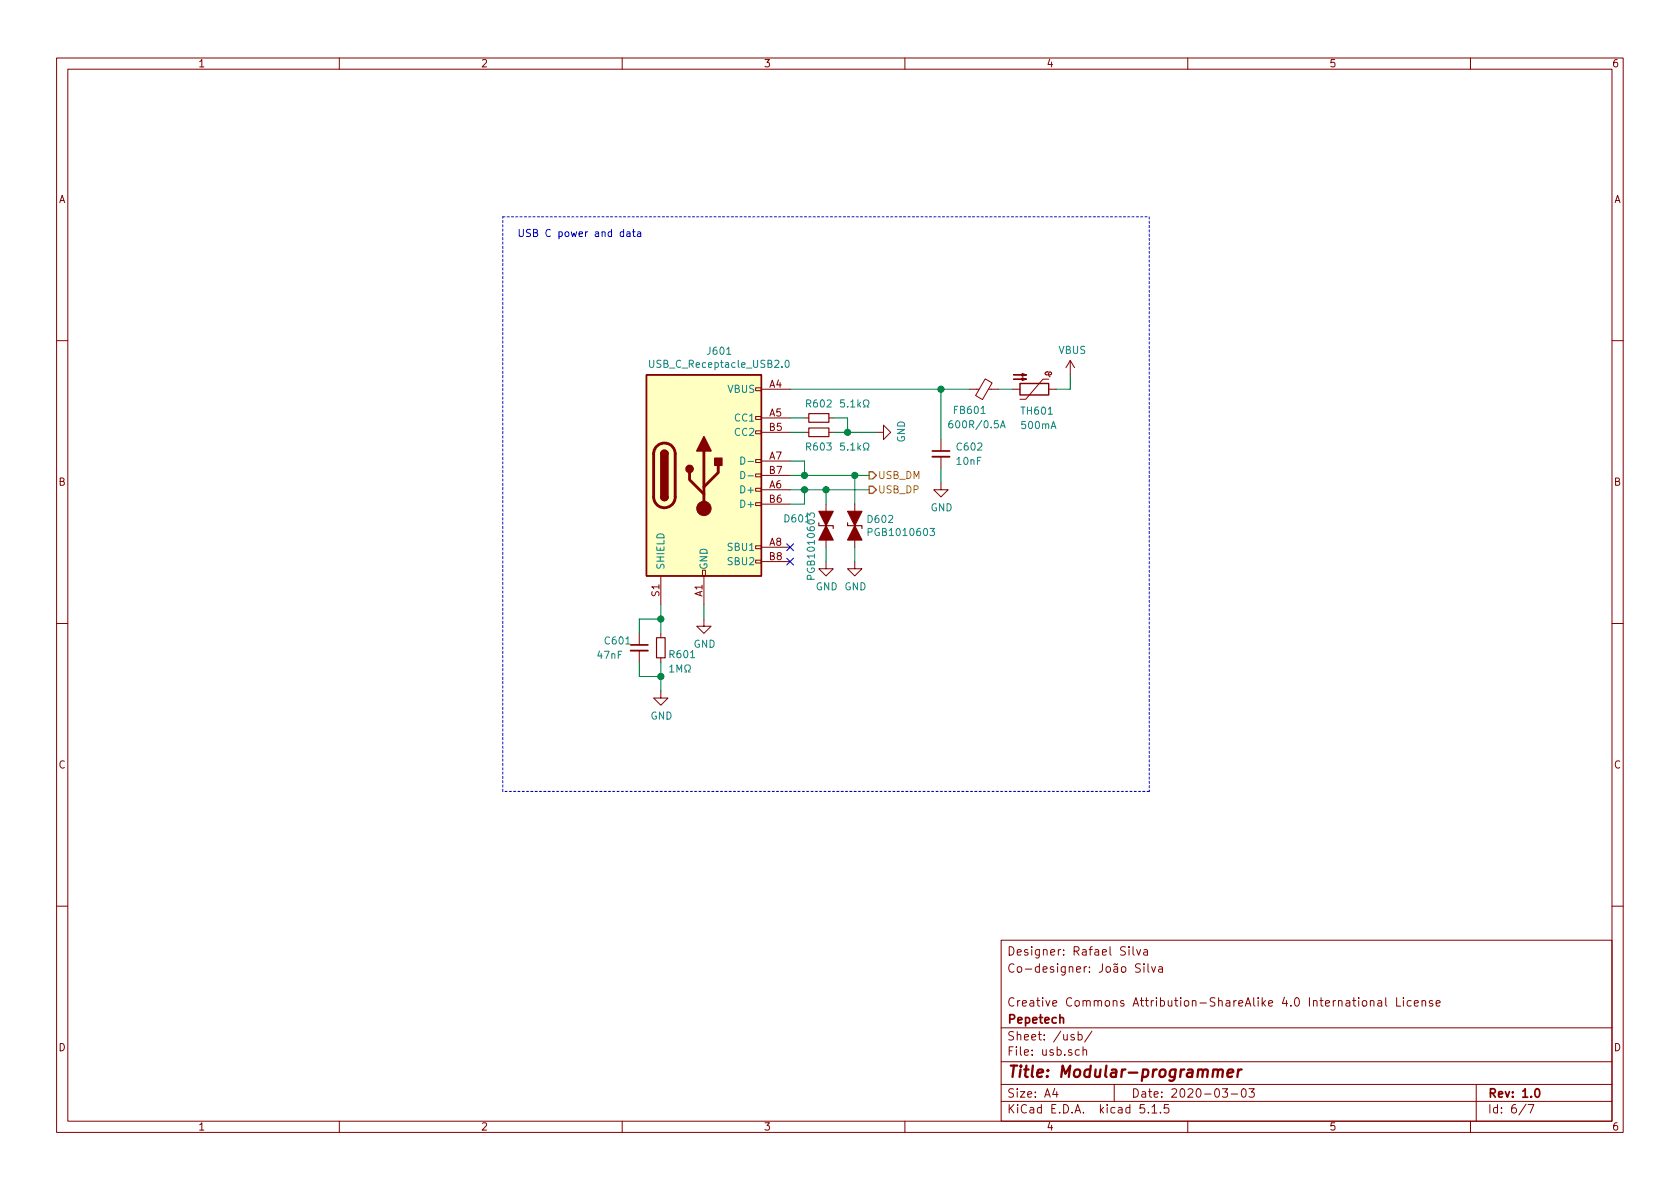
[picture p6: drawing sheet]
EESchema Schematic File Version 4
EELAYER 30 0
EELAYER END
$Descr A4 11693 8268
encoding utf-8
Sheet 6 7
Title "Modular-programmer"
Date "2020-03-03"
Rev "1.0"
Comp "Pepetech"
Comment1 "Creative Commons Attribution-ShareAlike 4.0 International License"
Comment2 ""
Comment3 "Co-designer: João Silva"
Comment4 "Designer: Rafael Silva"
$EndDescr
Text HLabel 6050 3300 2    50   Output ~ 0
USB_DM
Text HLabel 6050 3400 2    50   Output ~ 0
USB_DP
$Comp
L Connector:USB_C_Receptacle_USB2.0 J601
U 1 1
P 4900 3300
F 0 "J601" H 5007 4167 50  0000 C CNN
F 1 "USB_C_Receptacle_USB2.0" H 5007 4076 50  0000 C CNN
F 2 "Connector_USB:USB_C_Receptacle_HRO_TYPE-C-31-M-12" H 5050 3300 50  0001 C CNN
F 3 "https://www.usb.org/sites/default/files/documents/usb_type-c.zip" H 5050 3300 50  0001 C CNN
	1    4900 3300
	1    0    0    -1  
$EndComp
Wire Wire Line
	5500 3400 5600 3400
Wire Wire Line
	5500 3500 5600 3500
Wire Wire Line
	5600 3500 5600 3400
Connection ~ 5600 3400
Wire Wire Line
	5600 3400 5750 3400
Wire Wire Line
	5500 3200 5600 3200
Wire Wire Line
	5600 3200 5600 3300
Wire Wire Line
	5600 3300 5950 3300
Wire Wire Line
	5500 3300 5600 3300
Connection ~ 5600 3300
$Comp
L Device:R_Small R602
U 1 1
P 5700 2900
F 0 "R602" V 5600 2900 50  0000 C CNN
F 1 "5.1kΩ" V 5600 3150 50  0000 C CNN
F 2 "Resistor_SMD:R_0603_1608Metric_Pad1.05x0.95mm_HandSolder" H 5700 2900 50  0001 C CNN
F 3 "~" H 5700 2900 50  0001 C CNN
	1    5700 2900
	0    1    1    0   
$EndComp
$Comp
L Device:R_Small R603
U 1 1
P 5700 3000
F 0 "R603" V 5800 3000 50  0000 C CNN
F 1 "5.1kΩ" V 5800 3250 50  0000 C CNN
F 2 "Resistor_SMD:R_0603_1608Metric_Pad1.05x0.95mm_HandSolder" H 5700 3000 50  0001 C CNN
F 3 "~" H 5700 3000 50  0001 C CNN
	1    5700 3000
	0    1    1    0   
$EndComp
Wire Wire Line
	5800 2900 5900 2900
Wire Wire Line
	5900 2900 5900 3000
Wire Wire Line
	5800 3000 5900 3000
Wire Wire Line
	5900 3000 6100 3000
$Comp
L power:GND #PWR0604
U 1 1
P 6100 3000
F 0 "#PWR0604" H 6100 2750 50  0001 C CNN
F 1 "GND" H 6105 2827 50  0000 C CNN
F 2 "" H 6100 3000 50  0001 C CNN
F 3 "" H 6100 3000 50  0001 C CNN
	1    6100 3000
	0    -1   -1   0   
$EndComp
Wire Wire Line
	4900 4200 4900 4300
Wire Wire Line
	4600 4200 4600 4300
Wire Wire Line
	4600 4300 4450 4300
Wire Wire Line
	4450 4300 4450 4400
Connection ~ 4600 4300
Wire Wire Line
	4600 4300 4600 4400
$Comp
L Device:R_Small R601
U 1 1
P 4600 4500
F 0 "R601" H 4550 4550 50  0000 R CNN
F 1 "1MΩ" H 4550 4650 50  0000 R CNN
F 2 "Resistor_SMD:R_0603_1608Metric_Pad1.05x0.95mm_HandSolder" H 4600 4500 50  0001 C CNN
F 3 "~" H 4600 4500 50  0001 C CNN
	1    4600 4500
	-1   0    0    1   
$EndComp
$Comp
L Device:C_Small C601
U 1 1
P 4450 4500
F 0 "C601" H 4200 4550 50  0000 L CNN
F 1 "47nF" H 4150 4450 50  0000 L CNN
F 2 "Capacitor_SMD:C_0603_1608Metric_Pad1.05x0.95mm_HandSolder" H 4450 4500 50  0001 C CNN
F 3 "~" H 4450 4500 50  0001 C CNN
	1    4450 4500
	1    0    0    -1  
$EndComp
Wire Wire Line
	4450 4600 4450 4700
Wire Wire Line
	4450 4700 4600 4700
Wire Wire Line
	4600 4700 4600 4800
Wire Wire Line
	4600 4600 4600 4700
Connection ~ 4600 4700
$Comp
L power:GND #PWR0601
U 1 1
P 4600 4800
F 0 "#PWR0601" H 4600 4550 50  0001 C CNN
F 1 "GND" H 4605 4627 50  0000 C CNN
F 2 "" H 4600 4800 50  0001 C CNN
F 3 "" H 4600 4800 50  0001 C CNN
	1    4600 4800
	1    0    0    -1  
$EndComp
$Comp
L power:GND #PWR0602
U 1 1
P 4900 4300
F 0 "#PWR0602" H 4900 4050 50  0001 C CNN
F 1 "GND" H 4905 4127 50  0000 C CNN
F 2 "" H 4900 4300 50  0001 C CNN
F 3 "" H 4900 4300 50  0001 C CNN
	1    4900 4300
	1    0    0    -1  
$EndComp
$Comp
L power:VBUS #PWR0603
U 1 1
P 7450 2600
F 0 "#PWR0603" H 7450 2450 50  0001 C CNN
F 1 "VBUS" H 7465 2773 50  0000 C CNN
F 2 "" H 7450 2600 50  0001 C CNN
F 3 "" H 7450 2600 50  0001 C CNN
	1    7450 2600
	1    0    0    -1  
$EndComp
Wire Notes Line
	3500 1500 8000 1500
Wire Notes Line
	8000 1500 8000 5500
Wire Notes Line
	8000 5500 3500 5500
Wire Notes Line
	3500 5500 3500 1500
Text Notes 3600 1650 0    50   ~ 0
USB C power and data
Wire Wire Line
	5500 2900 5600 2900
Wire Wire Line
	5500 3000 5600 3000
$Comp
L Device:Thermistor_PTC TH601
U 1 1
P 7200 2700
F 0 "TH601" V 7350 2600 50  0000 L CNN
F 1 "500mA" V 7450 2600 50  0000 L CNN
F 2 "Fuse:Fuse_0805_2012Metric_Pad1.15x1.40mm_HandSolder" H 7250 2500 50  0001 L CNN
F 3 "~" H 7200 2700 50  0001 C CNN
	1    7200 2700
	0    1    1    0   
$EndComp
Wire Wire Line
	7450 2700 7450 2600
NoConn ~ 5500 3800
NoConn ~ 5500 3900
$Comp
L Device:Ferrite_Bead_Small FB?
U 1 1
P 6850 2700
AR Path="/5E60D352/5E79387B" Ref="FB?"  Part="1" 
AR Path="/5E60D30B/5E79387B" Ref="FB601"  Part="1" 
F 0 "FB601" V 6700 2800 50  0000 C CNN
F 1 "600R/0.5A" V 6600 2750 50  0000 C CNN
F 2 "Inductor_SMD:L_0603_1608Metric_Pad1.05x0.95mm_HandSolder" V 6780 2700 50  0001 C CNN
F 3 "~" H 6850 2700 50  0001 C CNN
	1    6850 2700
	0    -1   -1   0   
$EndComp
Wire Wire Line
	7050 2700 6950 2700
Wire Wire Line
	5500 2700 6550 2700
$Comp
L Device:C_Small C602
U 1 1
P 6550 3150
F 0 "C602" H 6650 3200 50  0000 L CNN
F 1 "10nF" H 6650 3100 50  0000 L CNN
F 2 "Capacitor_SMD:C_0603_1608Metric_Pad1.05x0.95mm_HandSolder" H 6550 3150 50  0001 C CNN
F 3 "~" H 6550 3150 50  0001 C CNN
	1    6550 3150
	1    0    0    -1  
$EndComp
Wire Wire Line
	7350 2700 7450 2700
Connection ~ 5900 3000
Wire Wire Line
	6550 3050 6550 2700
Connection ~ 6550 2700
Wire Wire Line
	6550 2700 6750 2700
Wire Wire Line
	6550 3250 6550 3350
$Comp
L power:GND #PWR0103
U 1 1
P 6550 3350
F 0 "#PWR0103" H 6550 3100 50  0001 C CNN
F 1 "GND" H 6555 3177 50  0000 C CNN
F 2 "" H 6550 3350 50  0001 C CNN
F 3 "" H 6550 3350 50  0001 C CNN
	1    6550 3350
	1    0    0    -1  
$EndComp
Wire Wire Line
	5950 3800 5950 3900
$Comp
L power:GND #PWR0104
U 1 1
P 5950 3900
F 0 "#PWR0104" H 5950 3650 50  0001 C CNN
F 1 "GND" H 5955 3727 50  0000 C CNN
F 2 "" H 5950 3900 50  0001 C CNN
F 3 "" H 5950 3900 50  0001 C CNN
	1    5950 3900
	1    0    0    -1  
$EndComp
Wire Wire Line
	5750 3800 5750 3900
$Comp
L power:GND #PWR0105
U 1 1
P 5750 3900
F 0 "#PWR0105" H 5750 3650 50  0001 C CNN
F 1 "GND" H 5755 3727 50  0000 C CNN
F 2 "" H 5750 3900 50  0001 C CNN
F 3 "" H 5750 3900 50  0001 C CNN
	1    5750 3900
	1    0    0    -1  
$EndComp
$Comp
L Device:D_TVS_ALT D602
U 1 1
P 5950 3650
F 0 "D602" V 5904 3729 50  0000 L CNN
F 1 "PGB1010603" V 5995 3729 50  0000 L CNN
F 2 "Diode_SMD:D_0603_1608Metric_Pad1.05x0.95mm_HandSolder" H 5950 3650 50  0001 C CNN
F 3 "~" H 5950 3650 50  0001 C CNN
	1    5950 3650
	0    1    1    0   
$EndComp
$Comp
L Device:D_TVS_ALT D601
U 1 1
P 5750 3650
F 0 "D601" V 5700 3350 50  0000 L CNN
F 1 "PGB1010603" H 5650 3550 50  0000 L CNN
F 2 "Diode_SMD:D_0603_1608Metric_Pad1.05x0.95mm_HandSolder" H 5750 3650 50  0001 C CNN
F 3 "~" H 5750 3650 50  0001 C CNN
	1    5750 3650
	0    1    1    0   
$EndComp
Wire Wire Line
	5750 3500 5750 3400
Connection ~ 5750 3400
Wire Wire Line
	5750 3400 6050 3400
Wire Wire Line
	5950 3300 5950 3500
Connection ~ 5950 3300
Wire Wire Line
	5950 3300 6050 3300
$EndSCHEMATC
